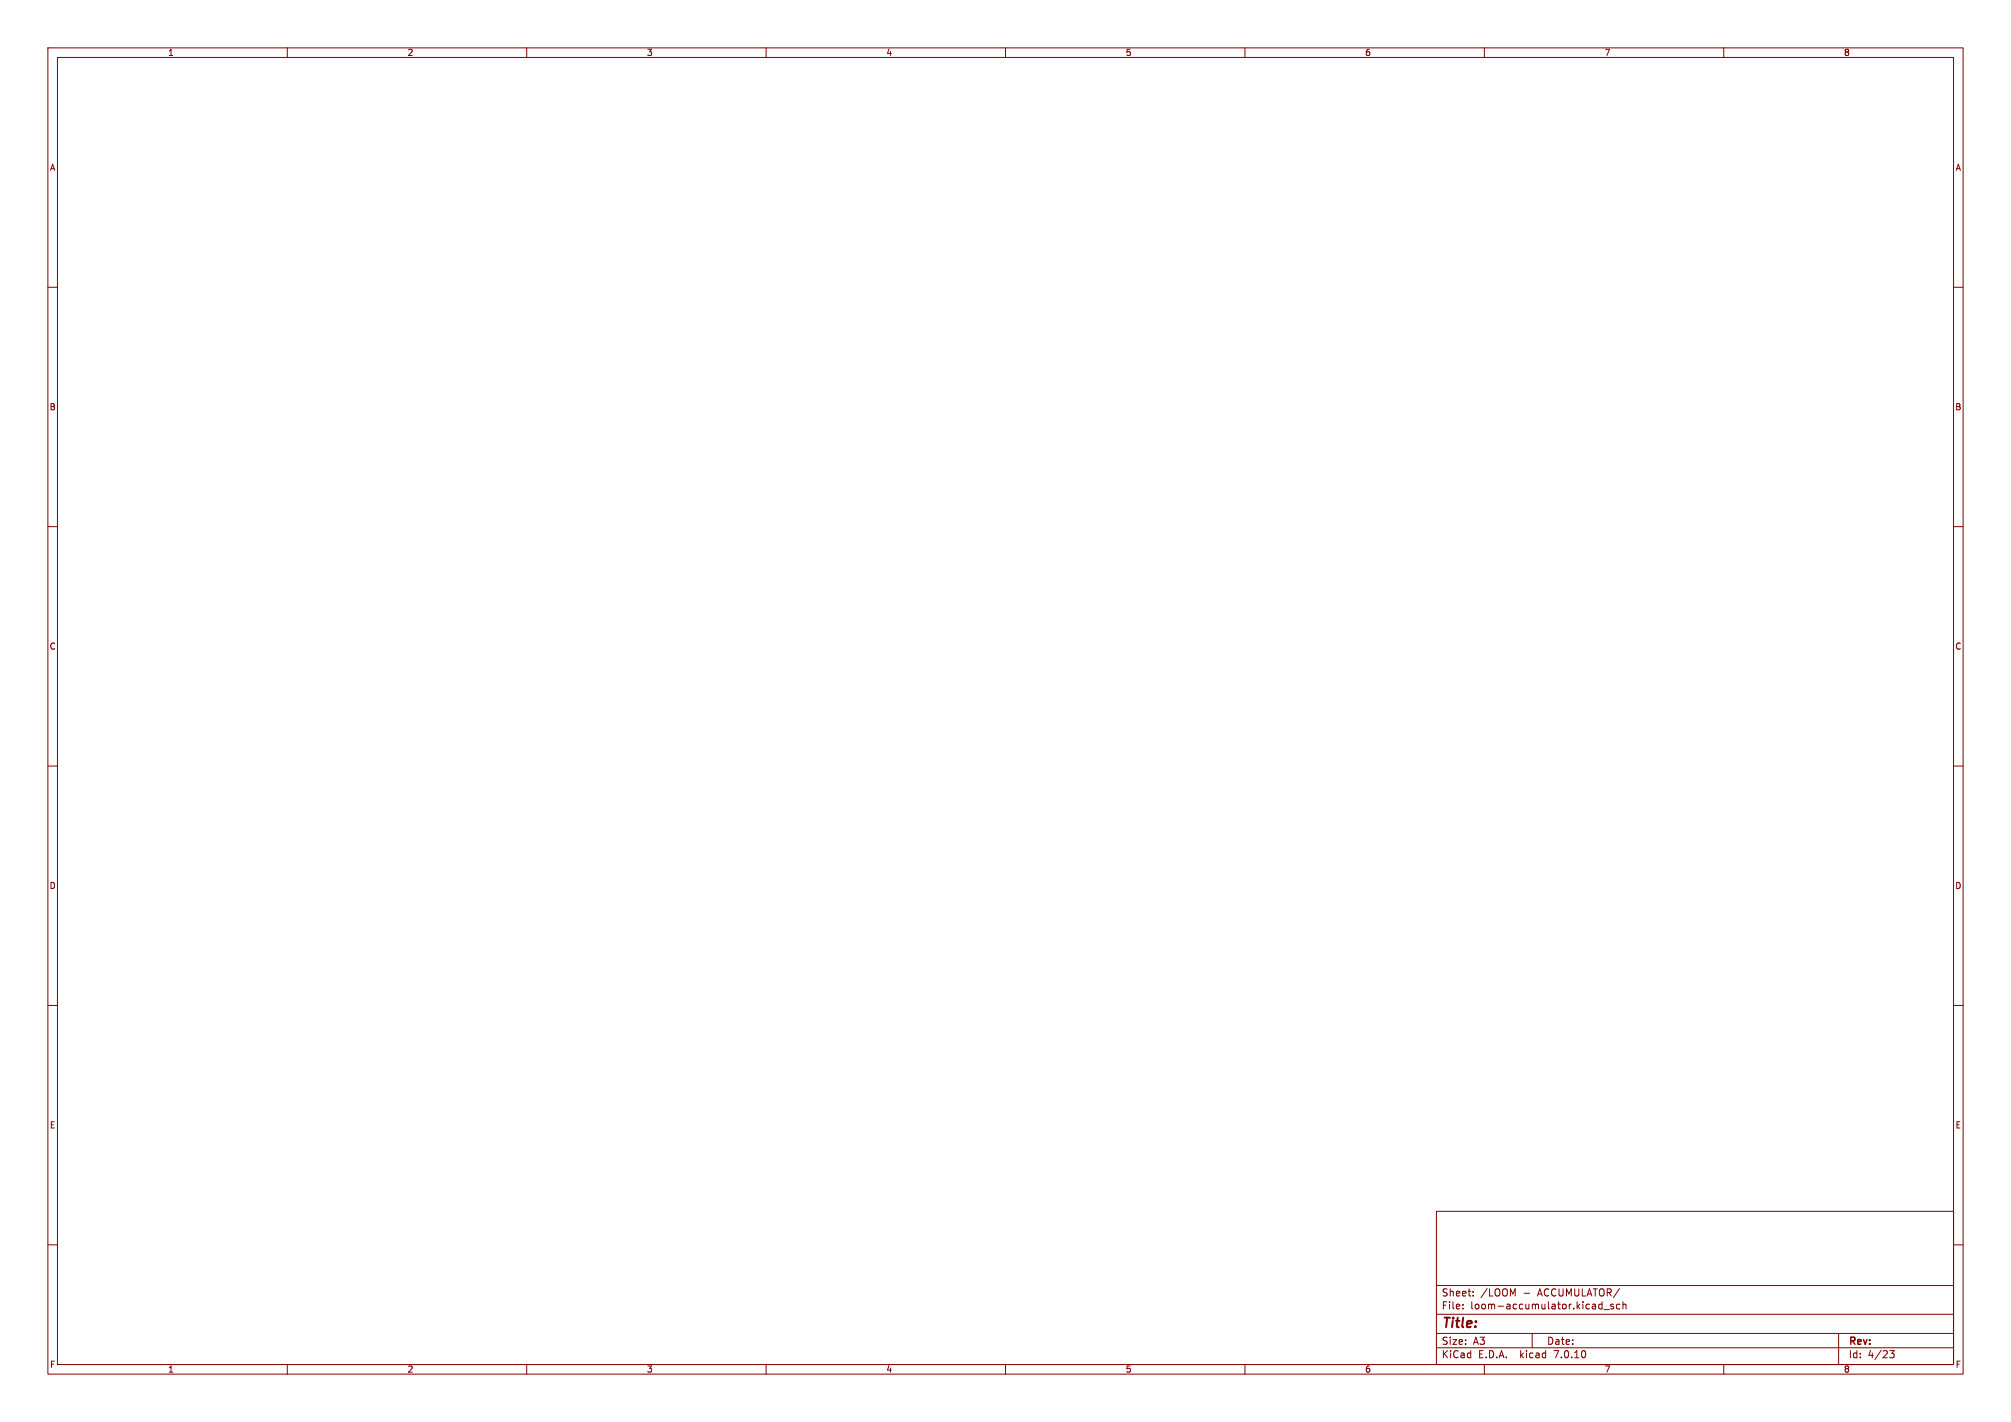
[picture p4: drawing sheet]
<svg xmlns="http://www.w3.org/2000/svg" width="420mm" height="297mm" viewBox="0 0 420 297" stroke-linecap="round" stroke-linejoin="round" font-family="sans-serif">
<g fill="none" stroke="#840000" stroke-width=".21">
<path d="M10 10h400v277h-400zM12 12h396v273h-396zM60 10v2M110 10v2M160 10v2M210 10v2M260 10v2M310 10v2M360 10v2M10 60h2M408 60h2M10 110h2"/>
<path d="M408 110h2M10 160h2M408 160h2M10 210h2M408 210h2M10 260h2M300 253h108v32h-108zM408 260h2M300 278.5h108M300 274.5h108M300 268.5h108M305.5 273.2v.2"/>
<path d="M305.5 272.5v.1M307.7 270.5v.2M307.7 269.8v.1M320 278.5v3M334 273.3h.6M334 272.5h.6M334.6 271.9v1.5M334.9 273.5h1.2M336.9 272.5l-.3-.1-.2 .2v.2l.5 .2v.3h-.5M338.3 272.5l-.4-.1-.3 .3 .1 .6h.6M338.9 272.5l.3-.1 .3 .1 .1 .9M338.9 271.9v1.5"/>
<path d="M384 278.5v6.5M60 285v2M110 285v2M160 285v2M210 285v2M260 285v2M300 281.5h108M310 285v2M360 285v2M394.7 282.1h.9l-.5 .6 .4 .1v.6l-.2 .2-.6-.1"/>
</g>
<text font-size="2.8" fill="#840000" x="301" y="277.9">Title:</text>
<g font-size="2.1" fill="#840000">
<text x="301" y="273.7">File:</text>
<text x="301" y="271">Sheet:</text>
<text x="307.1" y="273.7">loom-accumulator.kicad_sch</text>
<text x="309.2" y="271">/LOOM</text>
<text x="318.2" y="271">-</text>
<text x="321.3" y="271">ACCUMULATOR/</text>
<text x="301" y="281.1">Size:</text>
<text x="307.6" y="281.1">A3</text>
<text x="323" y="281.1">Date:</text>
<text x="386" y="281.3">Rev:</text>
<text x="301" y="283.9">KiCad</text>
<text x="308.7" y="283.9">E.D.A.</text>
<text x="317.6" y="283.9">kicad</text>
<text x="324.8" y="283.9">7.0.10</text>
<text x="386" y="283.9">Id:</text>
<text x="390.1" y="283.9">4/23</text>
</g>
<g font-size="1.8" fill="#840000">
<text x="35" y="11.9">1</text>
<text x="85" y="11.9">2</text>
<text x="135" y="11.9">3</text>
<text x="185" y="11.9">4</text>
<text x="235" y="11.9">5</text>
<text x="285" y="11.9">6</text>
<text x="335" y="11.9">7</text>
<text x="385" y="11.9">8</text>
<text x="10.3" y="35.9">A</text>
<text x="408.3" y="35.9">A</text>
<text x="10.3" y="85.9">B</text>
<text x="408.2" y="85.9">B</text>
<text x="10.3" y="135.9">C</text>
<text x="408.2" y="135.9">C</text>
<text x="10.3" y="185.9">D</text>
<text x="408.2" y="185.9">D</text>
<text x="10.3" y="235.9">E</text>
<text x="408.3" y="235.9">E</text>
<text x="10.3" y="285.9">F</text>
<text x="35" y="286.9">1</text>
<text x="85" y="286.9">2</text>
<text x="135" y="286.9">3</text>
<text x="185" y="286.9">4</text>
<text x="235" y="286.9">5</text>
<text x="285" y="286.9">6</text>
<text x="335" y="286.9">7</text>
<text x="385" y="286.9">8</text>
<text x="408.3" y="285.9">F</text>
</g>
</svg>
